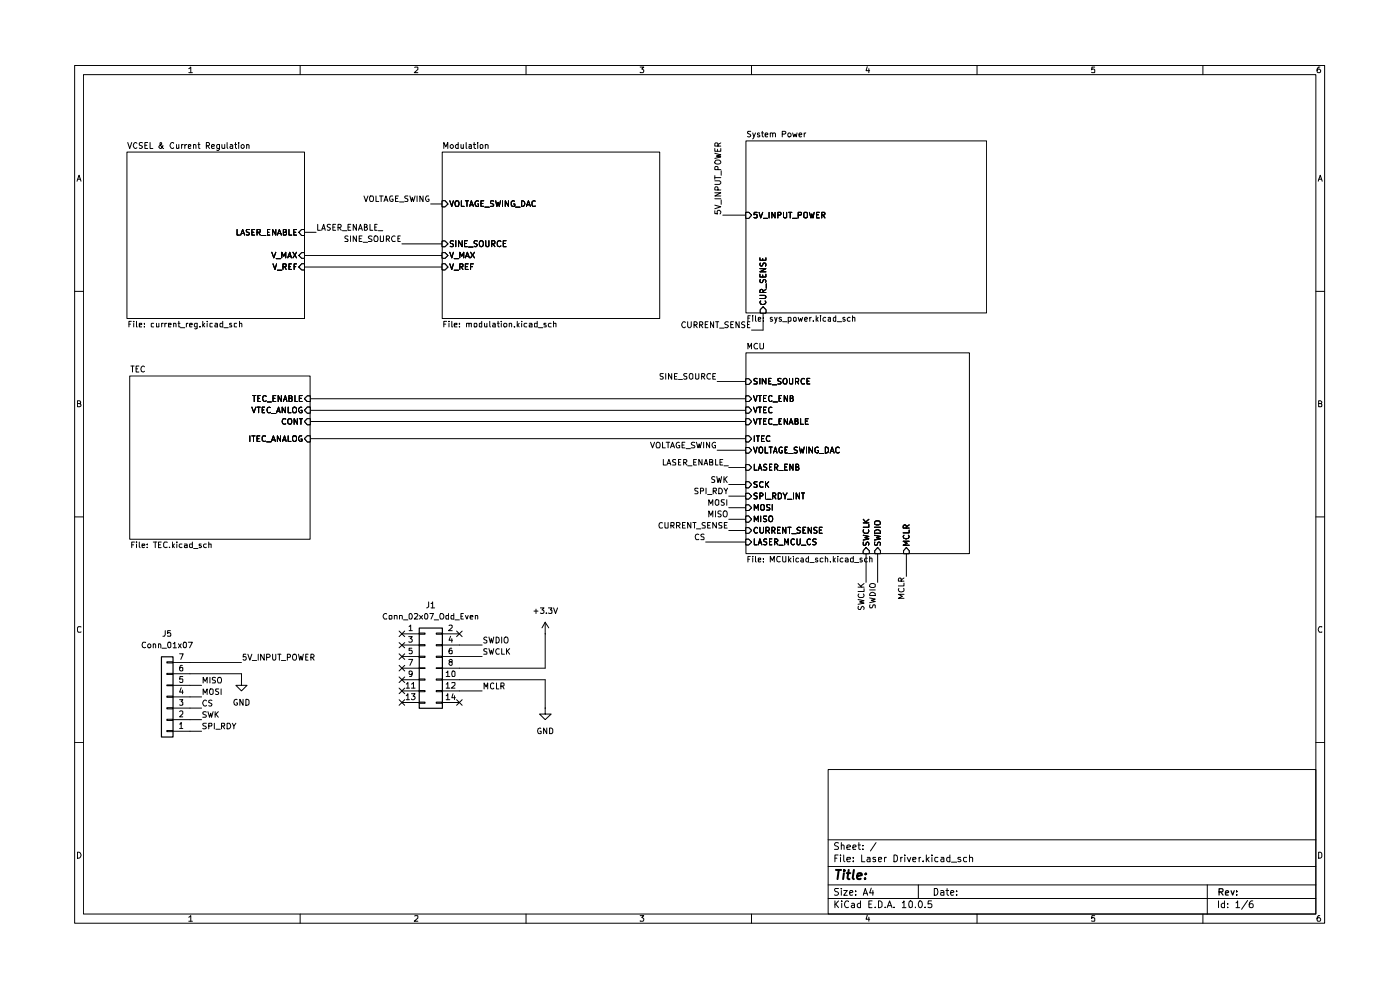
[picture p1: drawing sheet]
(kicad_sch
 (version 20260306)
 (generator "eeschema")
 (generator_version "10.0")
 (paper "A4")
 (lib_symbols
  (symbol "Connector_Generic:Conn_01x07"
   (pin_names
    (offset 1.016) (hide yes)) (exclude_from_sim no) (in_bom yes) (on_board yes)
   (in_pos_files yes)
   (duplicate_pin_numbers_are_jumpers no)
   (property "Reference" "J" (at 0 10.16 0) (show_name no) (do_not_autoplace no) (effects (font (size 1.27 1.27))))
   (property "Value" "Conn_01x07" (at 0 -10.16 0) (show_name no) (do_not_autoplace no) (effects (font (size 1.27 1.27))))
   (property "Footprint" "" (at 0 0 0) (show_name no) (do_not_autoplace no) (hide yes) (effects (font (size 1.27 1.27))))
   (property "Datasheet" "" (at 0 0 0) (show_name no) (do_not_autoplace no) (hide yes) (effects (font (size 1.27 1.27))))
   (property "Description" "Generic connector, single row, 01x07, script generated (kicad-library-utils/schlib/autogen/connector/)" (at 0 0 0) (show_name no) (do_not_autoplace no) (hide yes) (effects (font (size 1.27 1.27))))
   (symbol "Conn_01x07_1_1"
    (rectangle (start -1.27 8.89) (end 1.27 -8.89) (stroke (width 0.254) (type default)) (fill (type background)))
    (rectangle (start -1.27 7.747) (end 0 7.493) (stroke (width 0.1524) (type default)) (fill (type none)))
    (rectangle (start -1.27 5.207) (end 0 4.953) (stroke (width 0.1524) (type default)) (fill (type none)))
    (rectangle (start -1.27 2.667) (end 0 2.413) (stroke (width 0.1524) (type default)) (fill (type none)))
    (rectangle (start -1.27 0.127) (end 0 -0.127) (stroke (width 0.1524) (type default)) (fill (type none)))
    (rectangle (start -1.27 -2.413) (end 0 -2.667) (stroke (width 0.1524) (type default)) (fill (type none)))
    (rectangle (start -1.27 -4.953) (end 0 -5.207) (stroke (width 0.1524) (type default)) (fill (type none)))
    (rectangle (start -1.27 -7.493) (end 0 -7.747) (stroke (width 0.1524) (type default)) (fill (type none)))
    (pin passive line (at -5.08 7.62 0) (length 3.81) (name "Pin_1" (effects (font (size 1.27 1.27)))) (number "1" (effects (font (size 1.27 1.27)))))
    (pin passive line (at -5.08 5.08 0) (length 3.81) (name "Pin_2" (effects (font (size 1.27 1.27)))) (number "2" (effects (font (size 1.27 1.27)))))
    (pin passive line (at -5.08 2.54 0) (length 3.81) (name "Pin_3" (effects (font (size 1.27 1.27)))) (number "3" (effects (font (size 1.27 1.27)))))
    (pin passive line (at -5.08 0 0) (length 3.81) (name "Pin_4" (effects (font (size 1.27 1.27)))) (number "4" (effects (font (size 1.27 1.27)))))
    (pin passive line (at -5.08 -2.54 0) (length 3.81) (name "Pin_5" (effects (font (size 1.27 1.27)))) (number "5" (effects (font (size 1.27 1.27)))))
    (pin passive line (at -5.08 -5.08 0) (length 3.81) (name "Pin_6" (effects (font (size 1.27 1.27)))) (number "6" (effects (font (size 1.27 1.27)))))
    (pin passive line (at -5.08 -7.62 0) (length 3.81) (name "Pin_7" (effects (font (size 1.27 1.27)))) (number "7" (effects (font (size 1.27 1.27))))))
   (embedded_fonts no))
  (symbol "Connector_Generic:Conn_02x07_Odd_Even"
   (pin_names
    (offset 1.016) (hide yes)) (exclude_from_sim no) (in_bom yes) (on_board yes)
   (in_pos_files yes)
   (duplicate_pin_numbers_are_jumpers no)
   (property "Reference" "J" (at 1.27 10.16 0) (show_name no) (do_not_autoplace no) (effects (font (size 1.27 1.27))))
   (property "Value" "Conn_02x07_Odd_Even" (at 1.27 -10.16 0) (show_name no) (do_not_autoplace no) (effects (font (size 1.27 1.27))))
   (property "Footprint" "" (at 0 0 0) (show_name no) (do_not_autoplace no) (hide yes) (effects (font (size 1.27 1.27))))
   (property "Datasheet" "" (at 0 0 0) (show_name no) (do_not_autoplace no) (hide yes) (effects (font (size 1.27 1.27))))
   (property "Description" "Generic connector, double row, 02x07, odd/even pin numbering scheme (row 1 odd numbers, row 2 even numbers), script generated (kicad-library-utils/schlib/autogen/connector/)" (at 0 0 0) (show_name no) (do_not_autoplace no) (hide yes) (effects (font (size 1.27 1.27))))
   (symbol "Conn_02x07_Odd_Even_1_1"
    (rectangle (start -1.27 8.89) (end 3.81 -8.89) (stroke (width 0.254) (type default)) (fill (type background)))
    (rectangle (start -1.27 7.747) (end 0 7.493) (stroke (width 0.1524) (type default)) (fill (type none)))
    (rectangle (start -1.27 5.207) (end 0 4.953) (stroke (width 0.1524) (type default)) (fill (type none)))
    (rectangle (start -1.27 2.667) (end 0 2.413) (stroke (width 0.1524) (type default)) (fill (type none)))
    (rectangle (start -1.27 0.127) (end 0 -0.127) (stroke (width 0.1524) (type default)) (fill (type none)))
    (rectangle (start -1.27 -2.413) (end 0 -2.667) (stroke (width 0.1524) (type default)) (fill (type none)))
    (rectangle (start -1.27 -4.953) (end 0 -5.207) (stroke (width 0.1524) (type default)) (fill (type none)))
    (rectangle (start -1.27 -7.493) (end 0 -7.747) (stroke (width 0.1524) (type default)) (fill (type none)))
    (rectangle (start 3.81 7.747) (end 2.54 7.493) (stroke (width 0.1524) (type default)) (fill (type none)))
    (rectangle (start 3.81 5.207) (end 2.54 4.953) (stroke (width 0.1524) (type default)) (fill (type none)))
    (rectangle (start 3.81 2.667) (end 2.54 2.413) (stroke (width 0.1524) (type default)) (fill (type none)))
    (rectangle (start 3.81 0.127) (end 2.54 -0.127) (stroke (width 0.1524) (type default)) (fill (type none)))
    (rectangle (start 3.81 -2.413) (end 2.54 -2.667) (stroke (width 0.1524) (type default)) (fill (type none)))
    (rectangle (start 3.81 -4.953) (end 2.54 -5.207) (stroke (width 0.1524) (type default)) (fill (type none)))
    (rectangle (start 3.81 -7.493) (end 2.54 -7.747) (stroke (width 0.1524) (type default)) (fill (type none)))
    (pin passive line (at -5.08 7.62 0) (length 3.81) (name "Pin_1" (effects (font (size 1.27 1.27)))) (number "1" (effects (font (size 1.27 1.27)))))
    (pin passive line (at 7.62 7.62 180) (length 3.81) (name "Pin_2" (effects (font (size 1.27 1.27)))) (number "2" (effects (font (size 1.27 1.27)))))
    (pin passive line (at -5.08 5.08 0) (length 3.81) (name "Pin_3" (effects (font (size 1.27 1.27)))) (number "3" (effects (font (size 1.27 1.27)))))
    (pin passive line (at 7.62 5.08 180) (length 3.81) (name "Pin_4" (effects (font (size 1.27 1.27)))) (number "4" (effects (font (size 1.27 1.27)))))
    (pin passive line (at -5.08 2.54 0) (length 3.81) (name "Pin_5" (effects (font (size 1.27 1.27)))) (number "5" (effects (font (size 1.27 1.27)))))
    (pin passive line (at 7.62 2.54 180) (length 3.81) (name "Pin_6" (effects (font (size 1.27 1.27)))) (number "6" (effects (font (size 1.27 1.27)))))
    (pin passive line (at -5.08 0 0) (length 3.81) (name "Pin_7" (effects (font (size 1.27 1.27)))) (number "7" (effects (font (size 1.27 1.27)))))
    (pin passive line (at 7.62 0 180) (length 3.81) (name "Pin_8" (effects (font (size 1.27 1.27)))) (number "8" (effects (font (size 1.27 1.27)))))
    (pin passive line (at -5.08 -2.54 0) (length 3.81) (name "Pin_9" (effects (font (size 1.27 1.27)))) (number "9" (effects (font (size 1.27 1.27)))))
    (pin passive line (at 7.62 -2.54 180) (length 3.81) (name "Pin_10" (effects (font (size 1.27 1.27)))) (number "10" (effects (font (size 1.27 1.27)))))
    (pin passive line (at -5.08 -5.08 0) (length 3.81) (name "Pin_11" (effects (font (size 1.27 1.27)))) (number "11" (effects (font (size 1.27 1.27)))))
    (pin passive line (at 7.62 -5.08 180) (length 3.81) (name "Pin_12" (effects (font (size 1.27 1.27)))) (number "12" (effects (font (size 1.27 1.27)))))
    (pin passive line (at -5.08 -7.62 0) (length 3.81) (name "Pin_13" (effects (font (size 1.27 1.27)))) (number "13" (effects (font (size 1.27 1.27)))))
    (pin passive line (at 7.62 -7.62 180) (length 3.81) (name "Pin_14" (effects (font (size 1.27 1.27)))) (number "14" (effects (font (size 1.27 1.27))))))
   (embedded_fonts no))
  (symbol "power:+3.3V"
   (power global)
   (pin_numbers (hide yes))
   (pin_names
    (offset 0) (hide yes)) (exclude_from_sim no) (in_bom yes) (on_board yes)
   (in_pos_files yes)
   (duplicate_pin_numbers_are_jumpers no)
   (property "Reference" "#PWR" (at 0 -3.81 0) (show_name no) (do_not_autoplace no) (hide yes) (effects (font (size 1.27 1.27))))
   (property "Value" "+3.3V" (at 0 3.556 0) (show_name no) (do_not_autoplace no) (effects (font (size 1.27 1.27))))
   (property "Footprint" "" (at 0 0 0) (show_name no) (do_not_autoplace no) (hide yes) (effects (font (size 1.27 1.27))))
   (property "Datasheet" "" (at 0 0 0) (show_name no) (do_not_autoplace no) (hide yes) (effects (font (size 1.27 1.27))))
   (property "Description" "Power symbol creates a global label with name \"+3.3V\"" (at 0 0 0) (show_name no) (do_not_autoplace no) (hide yes) (effects (font (size 1.27 1.27))))
   (symbol "+3.3V_0_1"
    (polyline (pts (xy -0.762 1.27) (xy 0 2.54)) (stroke (width 0) (type default)) (fill (type none)))
    (polyline (pts (xy 0 2.54) (xy 0.762 1.27)) (stroke (width 0) (type default)) (fill (type none)))
    (polyline (pts (xy 0 0) (xy 0 2.54)) (stroke (width 0) (type default)) (fill (type none))))
   (symbol "+3.3V_1_1"
    (pin power_in line (at 0 0 90) (length 0) (name "" (effects (font (size 1.27 1.27)))) (number "1" (effects (font (size 1.27 1.27))))))
   (embedded_fonts no))
  (symbol "power:GND"
   (power global)
   (pin_numbers (hide yes))
   (pin_names
    (offset 0) (hide yes)) (exclude_from_sim no) (in_bom yes) (on_board yes)
   (in_pos_files yes)
   (duplicate_pin_numbers_are_jumpers no)
   (property "Reference" "#PWR" (at 0 -6.35 0) (show_name no) (do_not_autoplace no) (hide yes) (effects (font (size 1.27 1.27))))
   (property "Value" "GND" (at 0 -3.81 0) (show_name no) (do_not_autoplace no) (effects (font (size 1.27 1.27))))
   (property "Footprint" "" (at 0 0 0) (show_name no) (do_not_autoplace no) (hide yes) (effects (font (size 1.27 1.27))))
   (property "Datasheet" "" (at 0 0 0) (show_name no) (do_not_autoplace no) (hide yes) (effects (font (size 1.27 1.27))))
   (property "Description" "Power symbol creates a global label with name \"GND\" , ground" (at 0 0 0) (show_name no) (do_not_autoplace no) (hide yes) (effects (font (size 1.27 1.27))))
   (symbol "GND_0_1"
    (polyline (pts (xy 0 0) (xy 0 -1.27) (xy 1.27 -1.27) (xy 0 -2.54) (xy -1.27 -1.27) (xy 0 -1.27)) (stroke (width 0) (type default)) (fill (type none))))
   (symbol "GND_1_1"
    (pin power_in line (at 0 0 270) (length 0) (name "" (effects (font (size 1.27 1.27)))) (number "1" (effects (font (size 1.27 1.27))))))
   (embedded_fonts no)))
 (no_connect
  (at 82.55 140.97))
 (no_connect
  (at 82.55 151.13))
 (no_connect
  (at 95.25 135.89))
 (no_connect
  (at 82.55 143.51))
 (no_connect
  (at 82.55 138.43))
 (no_connect
  (at 82.55 148.59))
 (no_connect
  (at 95.25 151.13))
 (no_connect
  (at 82.55 146.05))
 (no_connect
  (at 82.55 135.89))
 (wire
  (pts (xy 95.25 138.43) (xy 100.33 138.43))
  (stroke (width 0) (type default)))
 (wire
  (pts (xy 114.3 143.51) (xy 95.25 143.51))
  (stroke (width 0) (type default)))
 (wire
  (pts (xy 154.94 107.95) (xy 158.75 107.95))
  (stroke (width 0) (type default)))
 (wire
  (pts (xy 35.56 157.48) (xy 38.1 157.48))
  (stroke (width 0) (type default)))
 (wire
  (pts (xy 187.96 118.11) (xy 187.96 124.46))
  (stroke (width 0) (type default)))
 (wire
  (pts (xy 154.94 110.49) (xy 158.75 110.49))
  (stroke (width 0) (type default)))
 (wire
  (pts (xy 185.42 118.11) (xy 185.42 124.46))
  (stroke (width 0) (type default)))
 (wire
  (pts (xy 60.96 52.07) (xy 91.44 52.07))
  (stroke (width 0) (type default)))
 (wire
  (pts (xy 153.67 43.18) (xy 158.75 43.18))
  (stroke (width 0) (type default)))
 (wire
  (pts (xy 154.94 105.41) (xy 158.75 105.41))
  (stroke (width 0) (type default)))
 (wire
  (pts (xy 152.4 95.25) (xy 158.75 95.25))
  (stroke (width 0) (type default)))
 (wire
  (pts (xy 35.56 144.78) (xy 46.99 144.78))
  (stroke (width 0) (type default)))
 (wire
  (pts (xy 35.56 154.94) (xy 38.1 154.94))
  (stroke (width 0) (type default)))
 (wire
  (pts (xy 114.3 146.05) (xy 114.3 152.4))
  (stroke (width 0) (type default)))
 (wire
  (pts (xy 114.3 135.89) (xy 114.3 143.51))
  (stroke (width 0) (type default)))
 (wire
  (pts (xy 154.94 102.87) (xy 158.75 102.87))
  (stroke (width 0) (type default)))
 (wire
  (pts (xy 82.55 49.53) (xy 91.44 49.53))
  (stroke (width 0) (type default)))
 (wire
  (pts (xy 62.23 88.9) (xy 158.75 88.9))
  (stroke (width 0) (type default)))
 (wire
  (pts (xy 149.86 115.57) (xy 158.75 115.57))
  (stroke (width 0) (type default)))
 (wire
  (pts (xy 154.94 113.03) (xy 158.75 113.03))
  (stroke (width 0) (type default)))
 (wire
  (pts (xy 46.99 144.78) (xy 46.99 146.05))
  (stroke (width 0) (type default)))
 (wire
  (pts (xy 154.94 99.06) (xy 158.75 99.06))
  (stroke (width 0) (type default)))
 (wire
  (pts (xy 95.25 140.97) (xy 100.33 140.97))
  (stroke (width 0) (type default)))
 (wire
  (pts (xy 35.56 142.24) (xy 46.99 142.24))
  (stroke (width 0) (type default)))
 (wire
  (pts (xy 60.96 54.61) (xy 91.44 54.61))
  (stroke (width 0) (type default)))
 (wire
  (pts (xy 35.56 152.4) (xy 38.1 152.4))
  (stroke (width 0) (type default)))
 (wire
  (pts (xy 162.56 64.77) (xy 162.56 68.58))
  (stroke (width 0) (type default)))
 (wire
  (pts (xy 62.23 86.36) (xy 158.75 86.36))
  (stroke (width 0) (type default)))
 (wire
  (pts (xy 88.9 40.64) (xy 91.44 40.64))
  (stroke (width 0) (type default)))
 (wire
  (pts (xy 95.25 148.59) (xy 100.33 148.59))
  (stroke (width 0) (type default)))
 (wire
  (pts (xy 95.25 146.05) (xy 114.3 146.05))
  (stroke (width 0) (type default)))
 (wire
  (pts (xy 62.23 83.82) (xy 158.75 83.82))
  (stroke (width 0) (type default)))
 (wire
  (pts (xy 60.96 46.99) (xy 63.5 46.99))
  (stroke (width 0) (type default)))
 (wire
  (pts (xy 152.4 80.01) (xy 158.75 80.01))
  (stroke (width 0) (type default)))
 (wire
  (pts (xy 35.56 149.86) (xy 38.1 149.86))
  (stroke (width 0) (type default)))
 (wire
  (pts (xy 194.31 118.11) (xy 194.31 123.19))
  (stroke (width 0) (type default)))
 (wire
  (pts (xy 62.23 92.71) (xy 158.75 92.71))
  (stroke (width 0) (type default)))
 (wire
  (pts (xy 162.56 68.58) (xy 160.02 68.58))
  (stroke (width 0) (type default)))
 (wire
  (pts (xy 35.56 147.32) (xy 38.1 147.32))
  (stroke (width 0) (type default)))
 (label "CS"
  (at 149.86 115.57 180)
  (effects (font (size 1.27 1.27)) (justify right bottom)))
 (label "LASER_ENABLE_"
  (at 154.94 99.06 180)
  (effects (font (size 1.27 1.27)) (justify right bottom)))
 (label "SWCLK"
  (at 100.33 140.97 0)
  (effects (font (size 1.27 1.27)) (justify left bottom)))
 (label "SWDIO"
  (at 187.96 124.46 270)
  (effects (font (size 1.27 1.27)) (justify right bottom)))
 (label "LASER_ENABLE_"
  (at 63.5 46.99 0)
  (effects (font (size 1.27 1.27)) (justify left bottom)))
 (label "CS"
  (at 38.1 152.4 0)
  (effects (font (size 1.27 1.27)) (justify left bottom)))
 (label "5V_INPUT_POWER"
  (at 153.67 43.18 90)
  (effects (font (size 1.27 1.27)) (justify left bottom)))
 (label "SINE_SOURCE"
  (at 152.4 80.01 180)
  (effects (font (size 1.27 1.27)) (justify right bottom)))
 (label "CURRENT_SENSE"
  (at 160.02 68.58 180)
  (effects (font (size 1.27 1.27)) (justify right bottom)))
 (label "CURRENT_SENSE"
  (at 154.94 113.03 180)
  (effects (font (size 1.27 1.27)) (justify right bottom)))
 (label "SINE_SOURCE"
  (at 82.55 49.53 180)
  (effects (font (size 1.27 1.27)) (justify right bottom)))
 (label "MOSI"
  (at 38.1 149.86 0)
  (effects (font (size 1.27 1.27)) (justify left bottom)))
 (label "MCLR"
  (at 194.31 123.19 270)
  (effects (font (size 1.27 1.27)) (justify right bottom)))
 (label "SPI_RDY"
  (at 38.1 157.48 0)
  (effects (font (size 1.27 1.27)) (justify left bottom)))
 (label "MOSI"
  (at 154.94 107.95 180)
  (effects (font (size 1.27 1.27)) (justify right bottom)))
 (label "VOLTAGE_SWING"
  (at 152.4 95.25 180)
  (effects (font (size 1.27 1.27)) (justify right bottom)))
 (label "MISO"
  (at 38.1 147.32 0)
  (effects (font (size 1.27 1.27)) (justify left bottom)))
 (label "SWDIO"
  (at 100.33 138.43 0)
  (effects (font (size 1.27 1.27)) (justify left bottom)))
 (label "SWK"
  (at 38.1 154.94 0)
  (effects (font (size 1.27 1.27)) (justify left bottom)))
 (label "MCLR"
  (at 100.33 148.59 0)
  (effects (font (size 1.27 1.27)) (justify left bottom)))
 (label "SPI_RDY"
  (at 154.94 105.41 180)
  (effects (font (size 1.27 1.27)) (justify right bottom)))
 (label "SWCLK"
  (at 185.42 124.46 270)
  (effects (font (size 1.27 1.27)) (justify right bottom)))
 (label "VOLTAGE_SWING"
  (at 88.9 40.64 180)
  (effects (font (size 1.27 1.27)) (justify right bottom)))
 (label "MISO"
  (at 154.94 110.49 180)
  (effects (font (size 1.27 1.27)) (justify right bottom)))
 (label "SWK"
  (at 154.94 102.87 180)
  (effects (font (size 1.27 1.27)) (justify right bottom)))
 (label "5V_INPUT_POWER"
  (at 46.99 142.24 0)
  (effects (font (size 1.27 1.27)) (justify left bottom)))
 (symbol
  (lib_id "power:GND")
  (at 46.99 146.05 0)
  (unit 1)
  (body_style 1)
  (exclude_from_sim no)
  (in_bom yes)
  (on_board yes)
  (in_pos_files yes)
  (dnp no)
  (fields_autoplaced yes)
  (property "Reference" "#PWR02" (at 46.99 152.4 0) (hide yes) (show_name no) (do_not_autoplace no) (effects (font (size 1.27 1.27))))
  (property "Value" "GND" (at 46.99 151.13 0) (show_name no) (do_not_autoplace no) (effects (font (size 1.27 1.27))))
  (property "Footprint" "" (at 46.99 146.05 0) (hide yes) (show_name no) (do_not_autoplace no) (effects (font (size 1.27 1.27))))
  (property "Datasheet" "" (at 46.99 146.05 0) (hide yes) (show_name no) (do_not_autoplace no) (effects (font (size 1.27 1.27))))
  (property "Description" "Power symbol creates a global label with name \"GND\" , ground" (at 46.99 146.05 0) (hide yes) (show_name no) (do_not_autoplace no) (effects (font (size 1.27 1.27))))
  (pin "1"))
 (symbol
  (lib_id "power:+3.3V")
  (at 114.3 135.89 0)
  (unit 1)
  (body_style 1)
  (exclude_from_sim no)
  (in_bom yes)
  (on_board yes)
  (in_pos_files yes)
  (dnp no)
  (fields_autoplaced yes)
  (property "Reference" "#PWR061" (at 114.3 139.7 0) (hide yes) (show_name no) (do_not_autoplace no) (effects (font (size 1.27 1.27))))
  (property "Value" "+3.3V" (at 114.3 130.81 0) (show_name no) (do_not_autoplace no) (effects (font (size 1.27 1.27))))
  (property "Footprint" "" (at 114.3 135.89 0) (hide yes) (show_name no) (do_not_autoplace no) (effects (font (size 1.27 1.27))))
  (property "Datasheet" "" (at 114.3 135.89 0) (hide yes) (show_name no) (do_not_autoplace no) (effects (font (size 1.27 1.27))))
  (property "Description" "Power symbol creates a global label with name \"+3.3V\"" (at 114.3 135.89 0) (hide yes) (show_name no) (do_not_autoplace no) (effects (font (size 1.27 1.27))))
  (pin "1"))
 (symbol
  (lib_id "power:GND")
  (at 114.3 152.4 0)
  (unit 1)
  (body_style 1)
  (exclude_from_sim no)
  (in_bom yes)
  (on_board yes)
  (in_pos_files yes)
  (dnp no)
  (fields_autoplaced yes)
  (property "Reference" "#PWR062" (at 114.3 158.75 0) (hide yes) (show_name no) (do_not_autoplace no) (effects (font (size 1.27 1.27))))
  (property "Value" "GND" (at 114.3 157.48 0) (show_name no) (do_not_autoplace no) (effects (font (size 1.27 1.27))))
  (property "Footprint" "" (at 114.3 152.4 0) (hide yes) (show_name no) (do_not_autoplace no) (effects (font (size 1.27 1.27))))
  (property "Datasheet" "" (at 114.3 152.4 0) (hide yes) (show_name no) (do_not_autoplace no) (effects (font (size 1.27 1.27))))
  (property "Description" "Power symbol creates a global label with name \"GND\" , ground" (at 114.3 152.4 0) (hide yes) (show_name no) (do_not_autoplace no) (effects (font (size 1.27 1.27))))
  (pin "1"))
 (symbol
  (lib_id "Connector_Generic:Conn_02x07_Odd_Even")
  (at 87.63 143.51 0)
  (unit 1)
  (body_style 1)
  (exclude_from_sim no)
  (in_bom yes)
  (on_board yes)
  (in_pos_files yes)
  (dnp no)
  (fields_autoplaced yes)
  (property "Reference" "J1" (at 88.9 129.54 0) (show_name no) (do_not_autoplace no) (effects (font (size 1.27 1.27))))
  (property "Value" "Conn_02x07_Odd_Even" (at 88.9 132.08 0) (show_name no) (do_not_autoplace no) (effects (font (size 1.27 1.27))))
  (property "Footprint" "" (at 87.63 143.51 0) (hide yes) (show_name no) (do_not_autoplace no) (effects (font (size 1.27 1.27))))
  (property "Datasheet" "" (at 87.63 143.51 0) (hide yes) (show_name no) (do_not_autoplace no) (effects (font (size 1.27 1.27))))
  (property "Description" "Generic connector, double row, 02x07, odd/even pin numbering scheme (row 1 odd numbers, row 2 even numbers), script generated (kicad-library-utils/schlib/autogen/connector/)" (at 87.63 143.51 0) (hide yes) (show_name no) (do_not_autoplace no) (effects (font (size 1.27 1.27))))
  (pin "7")
  (pin "12")
  (pin "4")
  (pin "2")
  (pin "9")
  (pin "8")
  (pin "6")
  (pin "13")
  (pin "5")
  (pin "10")
  (pin "1")
  (pin "14")
  (pin "3")
  (pin "11"))
 (symbol
  (lib_id "Connector_Generic:Conn_01x07")
  (at 30.48 149.86 180)
  (unit 1)
  (body_style 1)
  (exclude_from_sim no)
  (in_bom yes)
  (on_board yes)
  (in_pos_files yes)
  (dnp no)
  (fields_autoplaced yes)
  (property "Reference" "J5" (at 30.48 135.89 0) (show_name no) (do_not_autoplace no) (effects (font (size 1.27 1.27))))
  (property "Value" "Conn_01x07" (at 30.48 138.43 0) (show_name no) (do_not_autoplace no) (effects (font (size 1.27 1.27))))
  (property "Footprint" "" (at 30.48 149.86 0) (hide yes) (show_name no) (do_not_autoplace no) (effects (font (size 1.27 1.27))))
  (property "Datasheet" "" (at 30.48 149.86 0) (hide yes) (show_name no) (do_not_autoplace no) (effects (font (size 1.27 1.27))))
  (property "Description" "Generic connector, single row, 01x07, script generated (kicad-library-utils/schlib/autogen/connector/)" (at 30.48 149.86 0) (hide yes) (show_name no) (do_not_autoplace no) (effects (font (size 1.27 1.27))))
  (pin "7")
  (pin "4")
  (pin "5")
  (pin "6")
  (pin "3")
  (pin "1")
  (pin "2"))
 (sheet
  (at 22.225 78.74)
  (size 40.005 36.195)
  (exclude_from_sim no)
  (in_bom yes)
  (on_board yes)
  (dnp no)
  (fields_autoplaced yes)
  (stroke (width 0.1524) (type solid))
  (fill (color 0 0 0 0))
  (property "Sheetname" "TEC" (at 22.225 78.0284 0) (show_name no) (do_not_autoplace no) (effects (font (size 1.27 1.27)) (justify left bottom)))
  (property "Sheetfile" "TEC.kicad_sch" (at 22.225 115.5196 0) (show_name no) (do_not_autoplace no) (effects (font (size 1.27 1.27)) (justify left top)))
  (pin "VTEC_ANLOG" input (at 62.23 86.36 0) (effects (font (size 1.27 1.27)) (justify right)))
  (pin "CONT" input (at 62.23 88.9 0) (effects (font (size 1.27 1.27)) (justify right)))
  (pin "TEC_ENABLE" input (at 62.23 83.82 0) (effects (font (size 1.27 1.27)) (justify right)))
  (pin "ITEC_ANALOG" input (at 62.23 92.71 0) (effects (font (size 1.27 1.27)) (justify right))))
 (sheet
  (at 91.44 29.21)
  (size 48.26 36.83)
  (exclude_from_sim no)
  (in_bom yes)
  (on_board yes)
  (dnp no)
  (fields_autoplaced yes)
  (stroke (width 0.1524) (type solid))
  (fill (color 0 0 0 0))
  (property "Sheetname" "Modulation" (at 91.44 28.4984 0) (show_name no) (do_not_autoplace no) (effects (font (size 1.27 1.27)) (justify left bottom)))
  (property "Sheetfile" "modulation.kicad_sch" (at 91.44 66.6246 0) (show_name no) (do_not_autoplace no) (effects (font (size 1.27 1.27)) (justify left top)))
  (pin "VOLTAGE_SWING_DAC" input (at 91.44 40.64 180) (effects (font (size 1.27 1.27)) (justify left)))
  (pin "V_REF" input (at 91.44 54.61 180) (effects (font (size 1.27 1.27)) (justify left)))
  (pin "SINE_SOURCE" input (at 91.44 49.53 180) (effects (font (size 1.27 1.27)) (justify left)))
  (pin "V_MAX" input (at 91.44 52.07 180) (effects (font (size 1.27 1.27)) (justify left))))
 (sheet
  (at 21.59 29.21)
  (size 39.37 36.83)
  (exclude_from_sim no)
  (in_bom yes)
  (on_board yes)
  (dnp no)
  (fields_autoplaced yes)
  (stroke (width 0.1524) (type solid))
  (fill (color 0 0 0 0))
  (property "Sheetname" "VCSEL & Current Regulation" (at 21.59 28.4984 0) (show_name no) (do_not_autoplace no) (effects (font (size 1.27 1.27)) (justify left bottom)))
  (property "Sheetfile" "current_reg.kicad_sch" (at 21.59 66.6246 0) (show_name no) (do_not_autoplace no) (effects (font (size 1.27 1.27)) (justify left top)))
  (pin "LASER_ENABLE" input (at 60.96 46.99 0) (effects (font (size 1.27 1.27)) (justify right)))
  (pin "V_MAX" input (at 60.96 52.07 0) (effects (font (size 1.27 1.27)) (justify right)))
  (pin "V_REF" input (at 60.96 54.61 0) (effects (font (size 1.27 1.27)) (justify right))))
 (sheet
  (at 158.75 26.67)
  (size 53.34 38.1)
  (exclude_from_sim no)
  (in_bom yes)
  (on_board yes)
  (dnp no)
  (fields_autoplaced yes)
  (stroke (width 0.1524) (type solid))
  (fill (color 0 0 0 0))
  (property "Sheetname" "System Power" (at 158.75 25.9584 0) (show_name no) (do_not_autoplace no) (effects (font (size 1.27 1.27)) (justify left bottom)))
  (property "Sheetfile" "sys_power.kicad_sch" (at 158.75 65.3546 0) (show_name no) (do_not_autoplace no) (effects (font (size 1.27 1.27)) (justify left top)))
  (pin "CUR_SENSE" input (at 162.56 64.77 270) (effects (font (size 1.27 1.27)) (justify left)))
  (pin "5V_INPUT_POWER" input (at 158.75 43.18 180) (effects (font (size 1.27 1.27)) (justify left))))
 (sheet
  (at 158.75 73.66)
  (size 49.53 44.45)
  (exclude_from_sim no)
  (in_bom yes)
  (on_board yes)
  (dnp no)
  (fields_autoplaced yes)
  (stroke (width 0.1524) (type solid))
  (fill (color 0 0 0 0))
  (property "Sheetname" "MCU" (at 158.75 72.9484 0) (show_name no) (do_not_autoplace no) (effects (font (size 1.27 1.27)) (justify left bottom)))
  (property "Sheetfile" "MCUkicad_sch.kicad_sch" (at 158.75 118.6946 0) (show_name no) (do_not_autoplace no) (effects (font (size 1.27 1.27)) (justify left top)))
  (pin "SINE_SOURCE" input (at 158.75 80.01 180) (effects (font (size 1.27 1.27)) (justify left)))
  (pin "VTEC_ENB" input (at 158.75 83.82 180) (effects (font (size 1.27 1.27)) (justify left)))
  (pin "VTEC" input (at 158.75 86.36 180) (effects (font (size 1.27 1.27)) (justify left)))
  (pin "SWCLK" input (at 185.42 118.11 270) (effects (font (size 1.27 1.27)) (justify left)))
  (pin "ITEC" input (at 158.75 92.71 180) (effects (font (size 1.27 1.27)) (justify left)))
  (pin "VOLTAGE_SWING_DAC" input (at 158.75 95.25 180) (effects (font (size 1.27 1.27)) (justify left)))
  (pin "SWDIO" input (at 187.96 118.11 270) (effects (font (size 1.27 1.27)) (justify left)))
  (pin "SPI_RDY_INT" input (at 158.75 105.41 180) (effects (font (size 1.27 1.27)) (justify left)))
  (pin "MOSI" input (at 158.75 107.95 180) (effects (font (size 1.27 1.27)) (justify left)))
  (pin "MISO" input (at 158.75 110.49 180) (effects (font (size 1.27 1.27)) (justify left)))
  (pin "CURRENT_SENSE" input (at 158.75 113.03 180) (effects (font (size 1.27 1.27)) (justify left)))
  (pin "LASER_MCU_CS" input (at 158.75 115.57 180) (effects (font (size 1.27 1.27)) (justify left)))
  (pin "VTEC_ENABLE" input (at 158.75 88.9 180) (effects (font (size 1.27 1.27)) (justify left)))
  (pin "SCK" input (at 158.75 102.87 180) (effects (font (size 1.27 1.27)) (justify left)))
  (pin "LASER_ENB" input (at 158.75 99.06 180) (effects (font (size 1.27 1.27)) (justify left)))
  (pin "MCLR" input (at 194.31 118.11 270) (effects (font (size 1.27 1.27)) (justify left))))
 (sheet_instances
  (path ""
   (page "1")))
 (embedded_fonts no))
